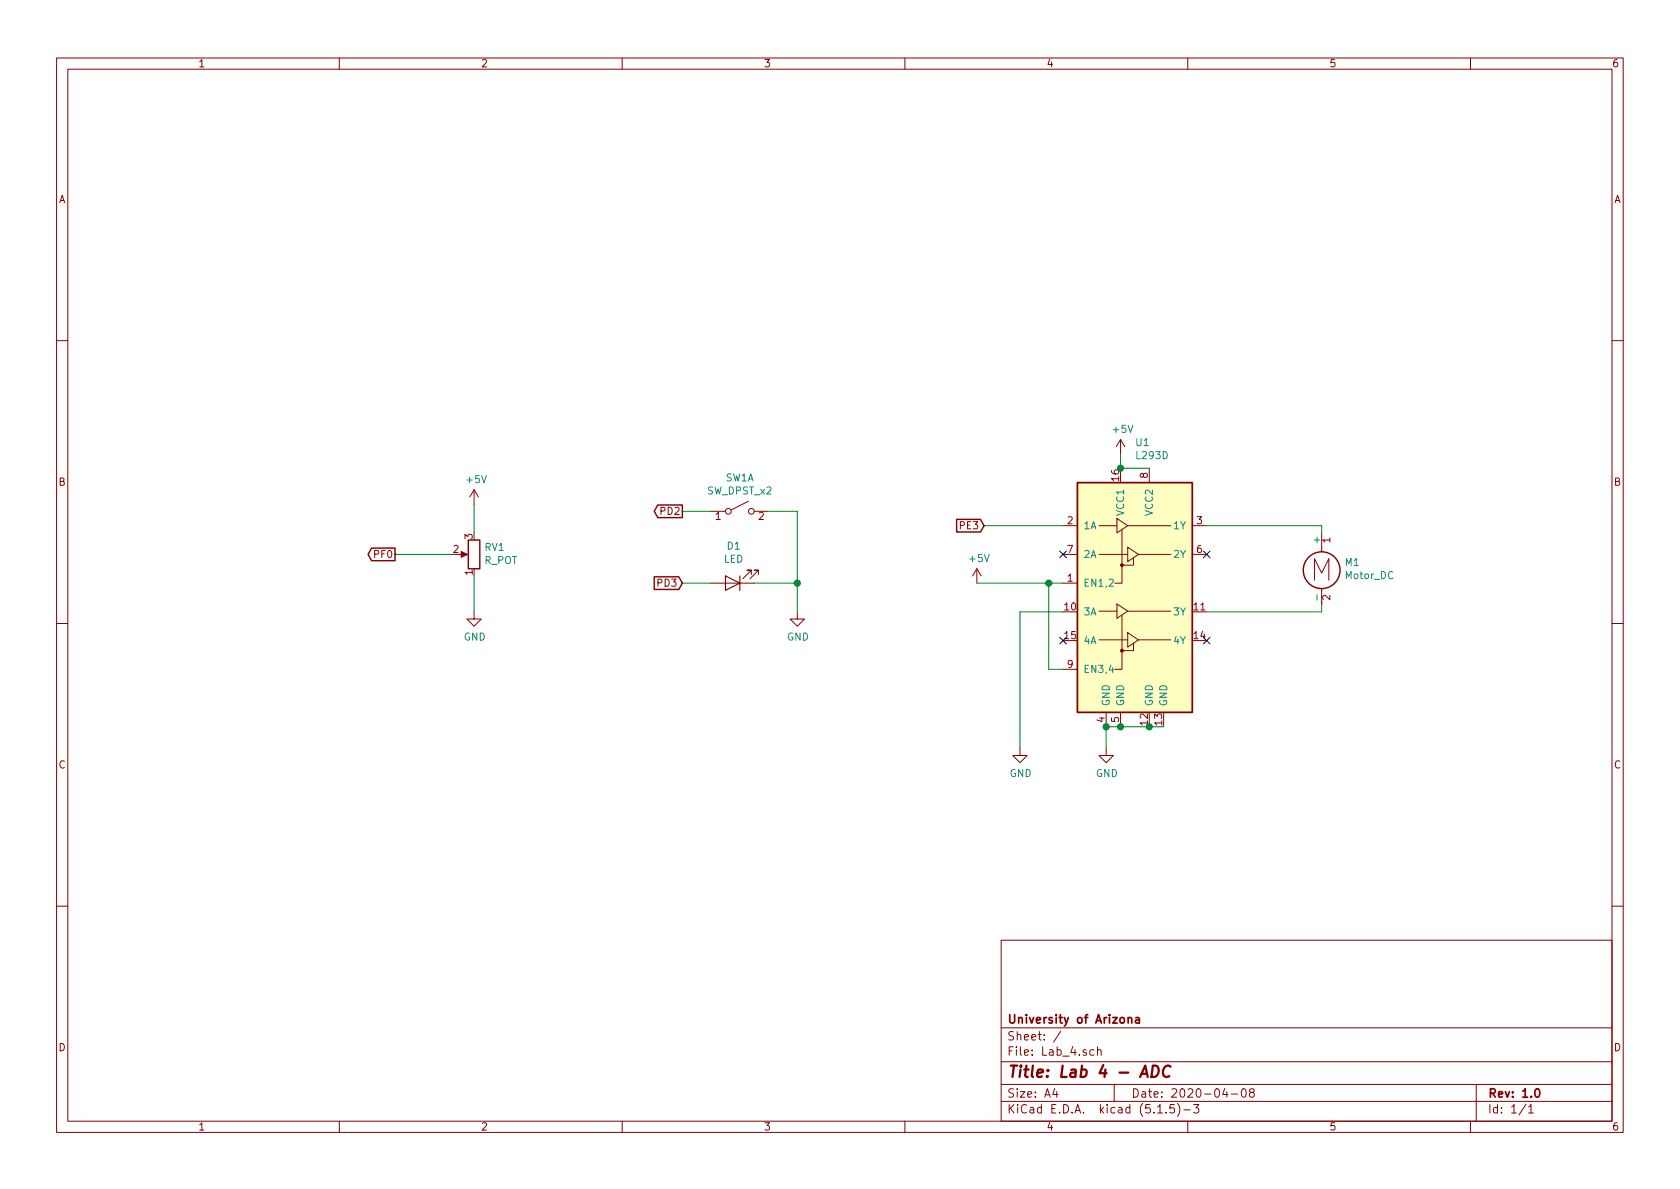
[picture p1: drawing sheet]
EESchema Schematic File Version 4
EELAYER 30 0
EELAYER END
$Descr A4 11693 8268
encoding utf-8
Sheet 1 1
Title "Lab 4 - ADC"
Date "2020-04-08"
Rev "1.0"
Comp "University of Arizona"
Comment1 ""
Comment2 ""
Comment3 ""
Comment4 ""
$EndDescr
$Comp
L Switch:SW_DPST_x2 SW1
U 1 1
P 5150 3550
F 0 "SW1" H 5150 3785 50  0000 C CNN
F 1 "SW_DPST_x2" H 5150 3694 50  0000 C CNN
F 2 "" H 5150 3550 50  0001 C CNN
F 3 "~" H 5150 3550 50  0001 C CNN
	1    5150 3550
	1    0    0    -1  
$EndComp
Text GLabel 4750 3550 0    50   Output ~ 0
PD2
Wire Wire Line
	4950 3550 4750 3550
Text GLabel 4750 4050 0    50   Input ~ 0
PD3
$Comp
L Device:LED D1
U 1 1
P 5100 4050
F 0 "D1" H 5093 3795 50  0000 C CNN
F 1 "LED" H 5093 3886 50  0000 C CNN
F 2 "" H 5100 4050 50  0001 C CNN
F 3 "~" H 5100 4050 50  0001 C CNN
	1    5100 4050
	-1   0    0    1   
$EndComp
Wire Wire Line
	4750 4050 4950 4050
$Comp
L power:GND #PWR0101
U 1 1
P 5550 4250
F 0 "#PWR0101" H 5550 4000 50  0001 C CNN
F 1 "GND" H 5555 4077 50  0000 C CNN
F 2 "" H 5550 4250 50  0001 C CNN
F 3 "" H 5550 4250 50  0001 C CNN
	1    5550 4250
	1    0    0    -1  
$EndComp
Wire Wire Line
	5350 3550 5550 3550
Wire Wire Line
	5550 3550 5550 4050
Wire Wire Line
	5250 4050 5550 4050
Connection ~ 5550 4050
Wire Wire Line
	5550 4050 5550 4250
$Comp
L power:GND #PWR0102
U 1 1
P 3300 4250
F 0 "#PWR0102" H 3300 4000 50  0001 C CNN
F 1 "GND" H 3305 4077 50  0000 C CNN
F 2 "" H 3300 4250 50  0001 C CNN
F 3 "" H 3300 4250 50  0001 C CNN
	1    3300 4250
	1    0    0    -1  
$EndComp
Wire Wire Line
	3300 4000 3300 4250
$Comp
L power:+5V #PWR0103
U 1 1
P 3300 3500
F 0 "#PWR0103" H 3300 3350 50  0001 C CNN
F 1 "+5V" H 3315 3673 50  0000 C CNN
F 2 "" H 3300 3500 50  0001 C CNN
F 3 "" H 3300 3500 50  0001 C CNN
	1    3300 3500
	1    0    0    -1  
$EndComp
Text GLabel 2750 3850 0    50   Output ~ 0
PF0
Wire Wire Line
	3300 3500 3300 3700
$Comp
L Device:R_POT RV1
U 1 1
P 3300 3850
F 0 "RV1" H 3230 3804 50  0000 R CNN
F 1 "R_POT" H 3230 3895 50  0000 R CNN
F 2 "" H 3300 3850 50  0001 C CNN
F 3 "~" H 3300 3850 50  0001 C CNN
	1    3300 3850
	-1   0    0    1   
$EndComp
$Comp
L Motor:Motor_DC M1
U 1 1
P 9200 3900
F 0 "M1" H 9358 3896 50  0000 L CNN
F 1 "Motor_DC" H 9358 3805 50  0000 L CNN
F 2 "" H 9200 3810 50  0001 C CNN
F 3 "~" H 9200 3810 50  0001 C CNN
	1    9200 3900
	1    0    0    -1  
$EndComp
$Comp
L Driver_Motor:L293D U1
U 1 1
P 7900 4250
F 0 "U1" H 7900 5431 50  0000 L CNN
F 1 "L293D" H 7900 5340 50  0000 L CNN
F 2 "Package_DIP:DIP-16_W7.62mm" H 8150 3500 50  0001 L CNN
F 3 "http://www.ti.com/lit/ds/symlink/l293.pdf" H 7600 4950 50  0001 C CNN
	1    7900 4250
	1    0    0    -1  
$EndComp
Wire Wire Line
	7800 5050 7700 5050
Wire Wire Line
	8000 5050 7800 5050
Connection ~ 7800 5050
Wire Wire Line
	8100 5050 8000 5050
Connection ~ 8000 5050
$Comp
L power:GND #PWR0104
U 1 1
P 7700 5200
F 0 "#PWR0104" H 7700 4950 50  0001 C CNN
F 1 "GND" H 7705 5027 50  0000 C CNN
F 2 "" H 7700 5200 50  0001 C CNN
F 3 "" H 7700 5200 50  0001 C CNN
	1    7700 5200
	1    0    0    -1  
$EndComp
Wire Wire Line
	7700 5200 7700 5050
Connection ~ 7700 5050
$Comp
L power:+5V #PWR0105
U 1 1
P 7800 3150
F 0 "#PWR0105" H 7800 3000 50  0001 C CNN
F 1 "+5V" H 7815 3323 50  0000 C CNN
F 2 "" H 7800 3150 50  0001 C CNN
F 3 "" H 7800 3150 50  0001 C CNN
	1    7800 3150
	1    0    0    -1  
$EndComp
Wire Wire Line
	8000 3250 7800 3250
Wire Wire Line
	7800 3150 7800 3250
Connection ~ 7800 3250
$Comp
L power:+5V #PWR0106
U 1 1
P 6800 4050
F 0 "#PWR0106" H 6800 3900 50  0001 C CNN
F 1 "+5V" H 6815 4223 50  0000 C CNN
F 2 "" H 6800 4050 50  0001 C CNN
F 3 "" H 6800 4050 50  0001 C CNN
	1    6800 4050
	1    0    0    -1  
$EndComp
Wire Wire Line
	6800 4050 7300 4050
Wire Wire Line
	7400 4650 7300 4650
Wire Wire Line
	7300 4650 7300 4050
Connection ~ 7300 4050
Wire Wire Line
	7300 4050 7400 4050
Wire Wire Line
	9200 4200 9200 4250
Wire Wire Line
	9200 4250 8400 4250
Wire Wire Line
	9200 3700 9200 3650
Wire Wire Line
	9200 3650 8400 3650
$Comp
L power:GND #PWR0107
U 1 1
P 7100 5200
F 0 "#PWR0107" H 7100 4950 50  0001 C CNN
F 1 "GND" H 7105 5027 50  0000 C CNN
F 2 "" H 7100 5200 50  0001 C CNN
F 3 "" H 7100 5200 50  0001 C CNN
	1    7100 5200
	1    0    0    -1  
$EndComp
Wire Wire Line
	7100 5200 7100 4250
Wire Wire Line
	7100 4250 7400 4250
Text GLabel 6850 3650 0    50   Input ~ 0
PE3
Wire Wire Line
	6850 3650 7400 3650
NoConn ~ 7400 3850
NoConn ~ 8400 3850
NoConn ~ 8400 4450
NoConn ~ 7400 4450
Wire Wire Line
	3150 3850 2750 3850
$EndSCHEMATC
